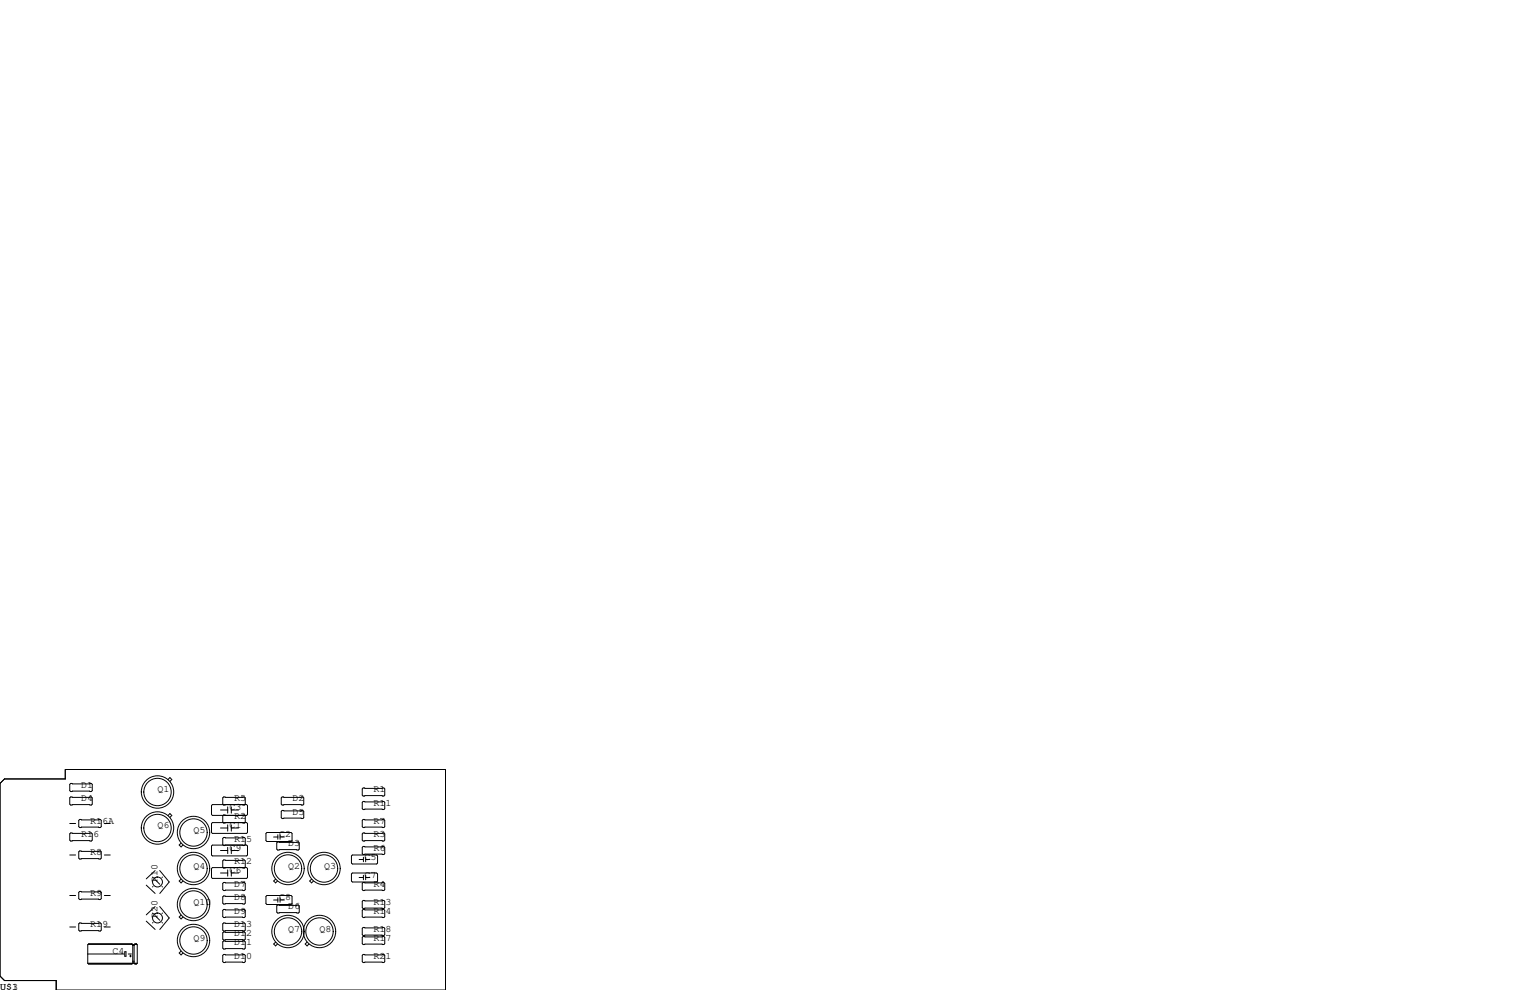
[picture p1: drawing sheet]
<svg xmlns="http://www.w3.org/2000/svg" width="432mm" height="279mm" viewBox="0 0 432 279" stroke-linecap="round" stroke-linejoin="round" font-family="sans-serif">
<g fill="none" stroke="#000" stroke-width=".28">
<path d="M47.4 220l.6-.5 .5 .5-.5 .5M0 221.1l1.3-1.3h17.1v-2.6h107.3v62.2h-109.8v-2.7h-14.6l-1.3-1.2zM19.7 232.4h1.6M19.9 224.9h5.9l.2 .3v1.7l-.2 .3h-5.9l-.2-.3v-1.7zM19.9 235.1h5.9l.2 .2v1.8l-.2 .3h-5.9l-.2-.3v-1.8zM19.9 221.1h5.9l.2 .3v1.7l-.2 .3h-5.9l-.2-.3v-1.7zM22.5 231.3h5.8l.3 .2v1.8l-.3 .3h-5.8l-.3-.3v-1.8zM29.5 232.4h1.6M47.4 230.1l.6-.5 .5 .5-.5 .6M51.1 237.9l-.5 .6 .5 .5 .5-.5M59.7 227.3l.2-.2h9.7l.3 .2v2.6l-.3 .2h-9.7l-.2-.2zM59.7 232.4l.2-.2h9.7l.3 .2v2.5l-.3 .3h-9.7l-.2-.3z"/>
<path d="M59.7 238.8l.2-.3h9.7l.3 .3v2.5l-.3 .3h-9.7l-.2-.3zM62.2 228.6h2.1M62.2 233.7h2.1M63.6 230.1l-.5-.1-.2 .3v1.7l.2 .3 .5-.1M63.6 227.1l-.5 .1-.2-.3v-1.7l.2-.3h5.9l.2 .3v1.7l-.2 .3-.5-.1M63.6 238.5l-.5 .1-.2-.2v-1.8l.2-.3h5.9l.2 .3v1.8l-.2 .2-.5-.1M64.3 227.7v1.8M64.3 232.8v1.8M64.3 239.1v1.8M65.3 228.6h2M65.3 227.7v1.8M65.3 232.8v1.8"/>
<path d="M65.3 239.1v1.8M65.3 233.7h2M68.5 230.1l.5-.1 .2 .3v1.7l-.2 .3-.5-.1M75.1 235.2l.2-.3h6.9l.2 .3v2l-.2 .3h-6.9l-.2-.3zM77.2 236.2h1.2M78.4 237.6h5.8l.3 .3v1.7l-.3 .3h-5.8l-.3-.3v-1.7zM78.4 235.6v1.3M79 235.6v1.3M79 236.2h1.3M79.6 224.9h5.9l.2 .3v1.7l-.2 .3h-5.9l-.2-.3v-1.7zM79.6 228.7h5.9l.2 .3v1.8l-.2 .2h-5.9l-.2-.2v-1.8zM102.5 235.1h5.8l.3 .2v1.8l-.3 .3h-5.8l-.3-.3v-1.8z"/>
<path d="M102.5 222.4h5.8l.3 .2v1.8l-.3 .3h-5.8l-.3-.3v-1.8zM102.5 226.2h5.8l.3 .2v1.8l-.3 .3h-5.8l-.3-.3v-1.8zM102.5 231.3h5.8l.3 .2v1.8l-.3 .3h-5.8l-.3-.3v-1.8zM102.5 238.9h5.8l.3 .2v1.8l-.3 .3h-5.8l-.3-.3v-1.8zM19.7 241.3h1.6M19.7 252.7h1.6M22.5 251.6h5.8l.3 .2v1.8l-.3 .3h-5.8l-.3-.3v-1.8zM22.5 240.2h5.8l.3 .2v1.8l-.3 .2h-5.8l-.3-.2v-1.8zM29.5 241.3h1.6M29.5 252.7h1.6M41.3 249.8l2.5 2.3M41.3 260l2.5 2.3"/>
<path d="M43.1 247.5l.1 .1M43.1 257.7l.1 .1M43.2 250.2l-.1 .1M43.8 245.7l-2.5 2.3M43.8 255.9l-2.5 2.3M43.8 248.3l1.3 1.3M43.8 258.4l1.3 1.3M45.1 245.7l2.7 3.2-2.7 3.3M45.1 255.8l2.7 3.3-2.7 3.2M45.7 250.2l.1 .1M45.8 247.5l-.1 .1M45.8 257.7l-.1 .1"/>
<path d="M51.1 248.1l-.5 .5 .5 .6 .5-.6M51.1 258.3l-.5 .5 .5 .5 .5-.5M59.7 245.1l.2-.2h9.7l.3 .2v2.5l-.3 .3h-9.7l-.2-.3zM62.2 240h2.1M62.2 246.4h2.1M62.9 249.3l.2-.3h5.9l.2 .3v1.8l-.2 .2h-5.9l-.2-.2zM62.9 253.1l.2-.2h5.9l.2 .2v1.8l-.2 .2h-5.9l-.2-.2zM62.9 256.9l.2-.2h5.9l.2 .2v1.8l-.2 .3h-5.9l-.2-.3zM63.6 244.9l-.5 .1-.2-.3v-1.7l.2-.3h5.9l.2 .3v1.7l-.2 .3-.5-.1M64.3 245.5v1.8M65.3 245.5v1.8M65.3 240h2"/>
<path d="M65.3 246.4h2M75.1 253l.2-.3h6.9l.2 .3v2l-.2 .3h-6.9l-.2-.3zM77.2 254h1.2M77.8 248.1l-.6 .5 .6 .6 .5-.6M78.1 255.7l.3-.3h5.8l.3 .3v1.7l-.3 .3h-5.8l-.3-.3zM78.4 253.4v1.2M79 253.4v1.2M79 254h1.3M87.9 248.1l-.5 .5 .5 .6 .6-.6M99.2 246.6l.2-.2h6.9l.3 .2v2.1l-.3 .2h-6.9l-.2-.2zM99.4 241.3h6.9l.3 .3v2l-.3 .2h-6.9l-.2-.2v-2zM101.3 242.6h1.3"/>
<path d="M101.3 247.6h1.3M102.2 249.3l.3-.3h5.8l.3 .3v1.8l-.3 .2h-5.8l-.3-.2zM102.2 254.4l.3-.3h5.8l.3 .3v1.8l-.3 .2h-5.8l-.3-.2zM102.2 256.9l.3-.2h5.8l.3 .2v1.8l-.3 .3h-5.8l-.3-.3zM102.6 241.9v1.3M102.6 247v1.3M103.2 242.6h1.2M103.2 241.9v1.3M103.2 247v1.3M103.2 247.6h1.2M19.7 261.6h1.6M22.5 260.5h5.8l.3 .2v1.8l-.3 .3h-5.8l-.3-.3v-1.8z"/>
<path d="M24.8 271.8h13.9M24.8 269.2h10.3M24.9 266.5h12.4M25 272h12.2M29.5 261.6h1.6M35.2 268.6h.4v1.3h-.4zM36.2 269.2h.9M36.6 269.8h.5M36.8 269.6v.5M37.2 266.4h-12.2M37.2 266.4h-12.2l-.2 .2v5.2M37.2 266.4l.3 .2"/>
<path d="M37.5 266.6v5.2l-.3 .3h-12.2l-.2-.3M37.5 271.3h.3M37.5 266.6h.3M37.5 266.8h.3M37.5 266.7h.3M37.6 271.7h.1M37.8 266.6v5.2l.3 .3h.4l.2-.3M38 266.5h.6M38.1 272h.4M38.5 266.4h-.4M38.5 266.4l.2 .2v5.2M38.5 266.4h-.4l-.3 .2"/>
<path d="M43.2 260.3l-.1 .2M45.7 260.3l.1 .2M51.1 268.4l-.5 .6 .5 .5 .5-.5M62.9 260.7l.2-.2h5.9l.2 .2v1.8l-.2 .3h-5.9l-.2-.3zM62.9 263.3l.2-.3h5.9l.2 .3v1.7l-.2 .3h-5.9l-.2-.3zM62.9 265.8l.2-.2h5.9l.2 .2v1.8l-.2 .2h-5.9l-.2-.2zM62.9 269.6l.2-.2h5.9l.2 .2v1.8l-.2 .3h-5.9l-.2-.3zM77.8 265.9l-.6 .5 .6 .6 .5-.6M86.7 265.9l-.6 .5 .6 .6 .5-.6M102.2 262l.3-.3h5.8l.3 .3v1.8l-.3 .2h-5.8l-.3-.2zM102.2 264.5l.3-.2h5.8l.3 .2v1.8l-.3 .3h-5.8l-.3-.3zM102.2 269.6l.3-.2h5.8l.3 .2v1.8l-.3 .3h-5.8l-.3-.3z"/>
<circle cx="44.5" cy="233.7" r="4.6"/>
<circle cx="44.5" cy="223.5" r="4.6"/>
<circle cx="44.5" cy="223.5" r="3.9"/>
<circle cx="44.5" cy="233.7" r="3.9"/>
<circle cx="54.6" cy="234.9" r="3.9"/>
<circle cx="54.6" cy="234.9" r="4.6"/>
<circle cx="44.4" cy="248.9" r="1.4"/>
<circle cx="44.4" cy="259.1" r="1.4"/>
<circle cx="54.6" cy="255.3" r="4.6"/>
<circle cx="54.6" cy="255.3" r="3.9"/>
<circle cx="54.6" cy="245.1" r="4.6"/>
<circle cx="54.6" cy="245.1" r="3.9"/>
<circle cx="81.3" cy="245.1" r="4.6"/>
<circle cx="81.3" cy="245.1" r="3.9"/>
<circle cx="91.4" cy="245.1" r="4.6"/>
<circle cx="91.4" cy="245.1" r="3.9"/>
<circle cx="54.6" cy="265.4" r="4.6"/>
<circle cx="54.6" cy="265.4" r="3.9"/>
<circle cx="81.3" cy="262.9" r="4.6"/>
<circle cx="81.3" cy="262.9" r="3.9"/>
<circle cx="90.2" cy="262.9" r="4.6"/>
<circle cx="90.2" cy="262.9" r="3.9"/>
</g>
<g font-size="2.8">
<text x="22.9" y="222.2">D1</text>
<text x="22.9" y="226.1">D4</text>
<text x="44.4" y="223.5">Q1</text>
<text x="66" y="226.1">R5</text>
<text x="82.5" y="226.1">D2</text>
<text x="105.4" y="223.5">R1</text>
<text x="105.4" y="227.3">R11</text>
<text x="25.4" y="232.4">R16A</text>
<text x="44.4" y="233.7">Q6</text>
<text x="64.8" y="228.6">C3</text>
<text x="64.8" y="233.7">C1</text>
<text x="66" y="231.1">R2</text>
<text x="82.5" y="229.9">D5</text>
<text x="105.4" y="232.4">R7</text>
<text x="22.9" y="236.2">R16</text>
<text x="54.6" y="234.9">Q5</text>
<text x="66" y="237.5">R15</text>
<text x="78.7" y="236.2">C2</text>
<text x="81.3" y="238.8">D3</text>
<text x="105.4" y="236.2">R3</text>
<text x="25.4" y="241.3">R8</text>
<text x="54.6" y="245.1">Q4</text>
<text x="64.8" y="240">C9</text>
<text x="66" y="243.8">R12</text>
<text x="81.3" y="245.1">Q2</text>
<text x="91.4" y="245.1">Q3</text>
<text x="102.9" y="242.6">C5</text>
<text x="105.4" y="240">R6</text>
<text x="44.4" y="248.9" transform="rotate(-90 44.4 248.9)">R10</text>
<text x="64.8" y="246.4">C6</text>
<text x="66" y="250.2">D7</text>
<text x="102.9" y="247.6">C7</text>
<text x="105.4" y="250.2">R4</text>
<text x="25.4" y="252.7">R9</text>
<text x="54.6" y="255.3">Q10</text>
<text x="66" y="254">D8</text>
<text x="66" y="257.8">D9</text>
<text x="78.7" y="254">C8</text>
<text x="81.3" y="256.5">D6</text>
<text x="105.4" y="255.3">R13</text>
<text x="105.4" y="257.8">R14</text>
<text x="25.4" y="261.6">R19</text>
<text x="44.4" y="259.1" transform="rotate(-90 44.4 259.1)">R20</text>
<text x="66" y="261.6">D13</text>
<text x="81.3" y="262.9">Q7</text>
<text x="90.2" y="262.9">Q8</text>
<text x="105.4" y="262.9">R18</text>
<text x="31.7" y="269.2">C4</text>
<text x="54.6" y="265.4">Q9</text>
<text x="66" y="266.7">D11</text>
<text x="66" y="264.2">D12</text>
<text x="105.4" y="265.4">R17</text>
<text x="66" y="270.5">D10</text>
<text x="105.4" y="270.5">R21</text>
<text x="0" y="279.4">U$3</text>
<text x="0" y="279.4">U$1</text>
</g>
</svg>
